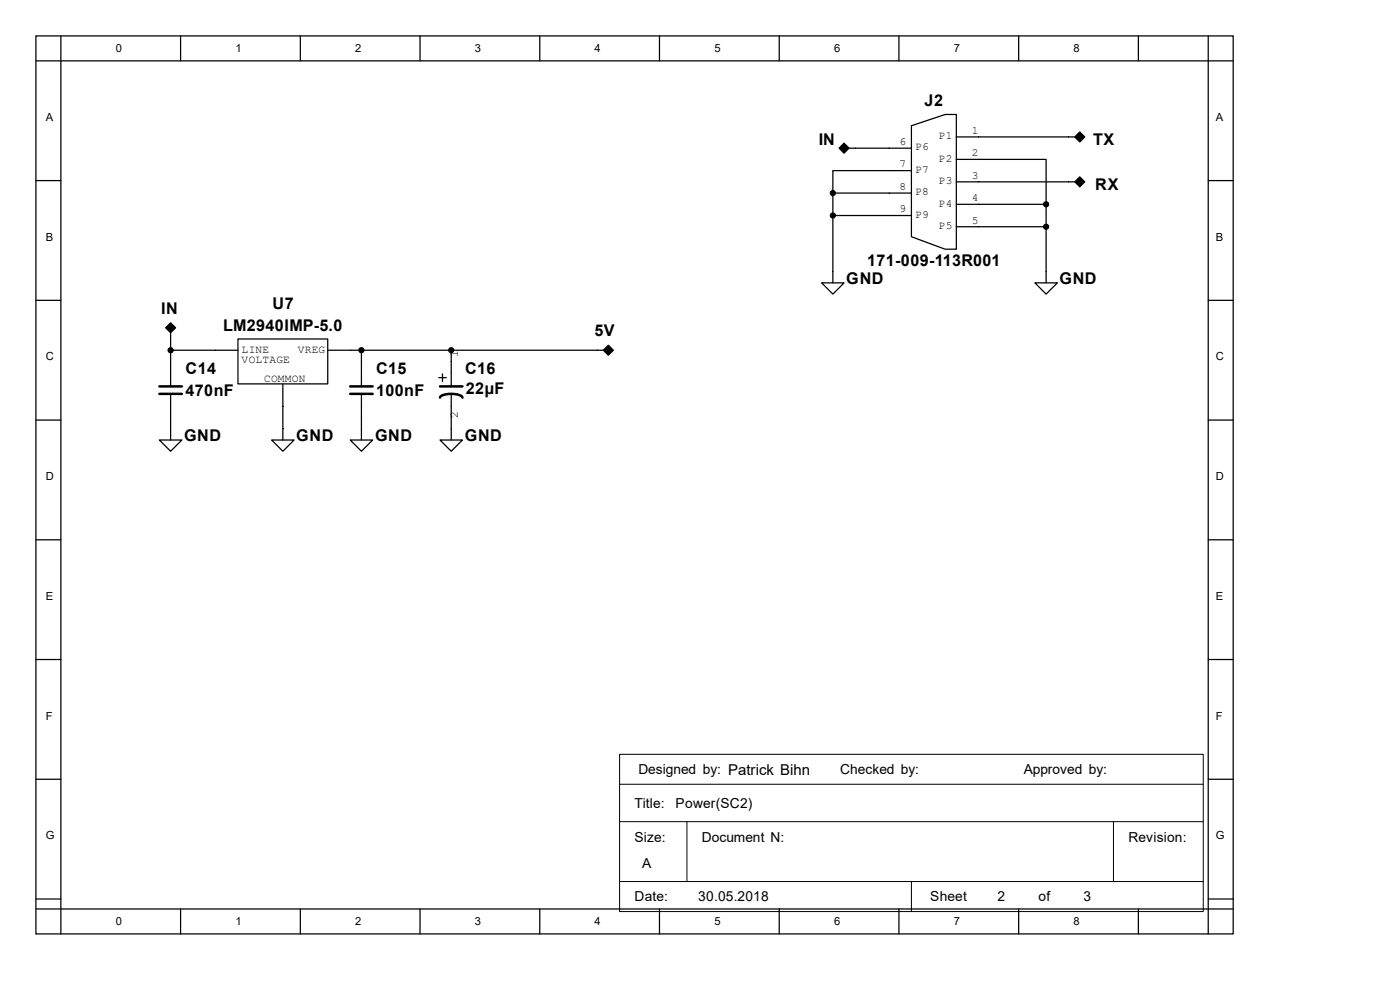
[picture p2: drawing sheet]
<svg xmlns="http://www.w3.org/2000/svg" width="297mm" height="210mm" viewBox="0 0 297 210" stroke-linecap="round" stroke-linejoin="round" font-family="sans-serif">
<g fill="none" stroke="#000" stroke-width=".26">
<path d="M7.6 7.6h254v190.5h-254zM7.6 12.9h254M12.9 7.6v190.5M38.3 7.6v5.3M63.7 7.6v5.3M89.1 7.6v5.3M114.5 7.6v5.3M139.9 7.6v5.3M165.3 7.6v5.3M190.7 7.6v5.3M216.1 7.6v5.3M241.5 7.6v5.3"/>
<path d="M256.3 7.6v190.5M7.6 38.3h5.3M179.1 30.6l.8 .8-.8 .8-.8-.8zM180.1 31.4h13.3M193.4 26.7l7.1-2.4h2.4v28.6h-2.4l-7.1-2.7zM193.4 36.2h-16.7v4.8M202.9 33.8h19v9.5M202.9 29.1h25.1M202.9 38.6h25.1M228.3 29.1l.8-.8 .8 .8-.8 .7zM229.1 37.8l.8 .8-.8 .8-.8-.8zM256.3 38.3h5.3"/>
<path d="M176.7 41h16.7M176.7 45.7h16.7M176.7 41v19M202.9 43.3h19M202.9 48.1h19M221.9 43.3v16.7M7.6 63.7h5.3M35.4 69.5l.8-.8 .8 .8-.8 .8zM36.2 70.6v11.4M36.2 74.3h14.3M50.5 71.9h19v9.5h-19zM69.5 74.3h58.5"/>
<path d="M76.7 74.3v7.7M93.9 79.3v1.6M95.7 74.3v7.7M128.3 74.3l.8-.8 .8 .8-.8 .8zM174.3 60h4.8l-2.4 2.4zM219.6 60h4.7l-2.4 2.4zM256.3 63.7h5.3M7.6 89.1h5.3M33.8 93.3h4.8l-2.4 2.4zM36.2 83.6v9.7M57.6 93.3h4.8l-2.4 2.4zM60 81.4v11.9"/>
<path d="M74.3 93.3h4.8l-2.4 2.4zM76.7 83.6v9.7M93.1 80.1h1.6M93.3 93.3h4.8l-2.4 2.4zM95.7 83.6v9.7M256.3 89.1h5.3M7.6 114.5h5.3M256.3 114.5h5.3M7.6 139.9h5.3M256.3 139.9h5.3M7.6 165.3h5.3M256.3 165.3h5.3"/>
<path d="M7.6 190.7h5.3M7.6 192.8h254M38.3 192.8v5.3M63.7 192.8v5.3M89.1 192.8v5.3M114.5 192.8v5.3M139.9 192.8v5.3M165.3 192.8v5.3M190.7 192.8v5.3M216.1 192.8v5.3M241.5 192.8v5.3M256.3 190.7h5.3"/>
</g>
<g fill="#000" stroke="#000" stroke-width=".26">
<path d="M179.1 30.4l1 1-1 1.1-1.1-1.1z" fill-rule="evenodd"/>
<path d="M229.1 28l1 1.1-1 1-1.1-1z" fill-rule="evenodd"/>
<path d="M228 38.6l1.1-1.1 1 1.1-1 1z" fill-rule="evenodd"/>
<path d="M35.1 69.5l1.1-1 1.1 1-1.1 1.1z" fill-rule="evenodd"/>
<path d="M128 74.3l1.1-1.1 1 1.1-1 1.1z" fill-rule="evenodd"/>
<circle cx="176.7" cy="41" r=".53"/>
<circle cx="176.7" cy="45.7" r=".53"/>
<circle cx="221.9" cy="48.1" r=".53"/>
<circle cx="221.9" cy="43.3" r=".53"/>
<circle cx="36.2" cy="74.3" r=".53"/>
<circle cx="76.7" cy="74.3" r=".53"/>
<circle cx="95.7" cy="74.3" r=".53"/>
</g>
<path d="M179.1 31.2l.2 .2-.2 .3-.3-.3zM228.8 29.1l.3-.3 .2 .3-.2 .2zM228.8 38.6l.3-.3 .2 .3-.2 .2zM35.9 69.5l.3-.2 .3 .2-.3 .3zM128.8 74.3l.3-.3 .2 .3-.2 .3zM131.4 160h123.9v33.4h-123.9zM131.4 174.3h123.9M131.4 166.4h123.9M145.7 174.3v12.7M236.2 174.3v12.7M131.4 187h123.9M193.4 187v6.4" fill="none" stroke="#000" stroke-width=".21"/>
<path d="M33.8 82h4.8M33.8 83.6h4.8M74.3 82h4.8M74.3 83.6h4.8M93.3 84.3a2.44 2.44 0 0 1 2.4-.7l1.2 .1a1.27 1.27 0 0 1 1.2 .6M93.3 82h4.8" fill="none" stroke="#000" stroke-width=".53"/>
<g font-size="3.4">
<text x="196.1" y="22.4">J2</text>
<text x="173.7" y="30.9">IN</text>
<text x="231.9" y="30.9">TX</text>
<text x="232.4" y="40.4">RX</text>
<text x="183.9" y="56.5">171-009-113R001</text>
<text x="57.8" y="65.5">U7</text>
<text x="179.5" y="60.2">GND</text>
<text x="224.8" y="60.2">GND</text>
<text x="34.2" y="66.6">IN</text>
<text x="47.3" y="70.3">LM2940IMP-5.0</text>
<text x="126.1" y="71.3">5V</text>
<text x="39.4" y="79.3">C14</text>
<text x="79.8" y="79.3">C15</text>
<text x="98.7" y="79.3">C16</text>
<text x="98.8" y="83.5">22µF</text>
<text x="39.4" y="84">470nF</text>
<text x="79.8" y="84">100nF</text>
<text x="39.1" y="93.6">GND</text>
<text x="62.9" y="93.6">GND</text>
<text x="79.6" y="93.6">GND</text>
<text x="98.6" y="93.6">GND</text>
</g>
<g font-size="2.9">
<text x="135.4" y="164.2">Designed by: Patrick Bihn</text>
<text x="178.3" y="164.2">Checked by:</text>
<text x="217.2" y="164.2">Approved by:</text>
<text x="134.6" y="171.4">Title:</text>
<text x="143.3" y="171.4">Power(SC2)</text>
<text x="134.6" y="178.5">Size:</text>
<text x="148.9" y="178.5">Document N:</text>
<text x="239.4" y="178.5">Revision:</text>
<text x="136.2" y="184.1">A</text>
<text x="134.6" y="191.2">Date:</text>
<text x="148.1" y="191.2">30.05.2018</text>
<text x="197.3" y="191.2">Sheet</text>
<text x="211.6" y="191.2">2</text>
<text x="220.3" y="191.2">of</text>
<text x="229.9" y="191.2">3</text>
</g>
<g font-size="2.4">
<text x="24.6" y="11.1">0</text>
<text x="50" y="11.1">1</text>
<text x="75.4" y="11.1">2</text>
<text x="100.8" y="11.1">3</text>
<text x="126.2" y="11.1">4</text>
<text x="151.6" y="11.1">5</text>
<text x="177" y="11.1">6</text>
<text x="202.4" y="11.1">7</text>
<text x="227.8" y="11.1">8</text>
<text x="9.7" y="25.7">A</text>
<text x="199.1" y="29.5">P1</text>
<text x="206.2" y="28.4">1</text>
<text x="257.9" y="25.7">A</text>
<text x="190.8" y="30.8">6</text>
<text x="190.8" y="35.5">7</text>
<text x="194.1" y="31.9">P6</text>
<text x="199.1" y="34.3">P2</text>
<text x="206.2" y="33.1">2</text>
<text x="190.8" y="40.3">8</text>
<text x="194.1" y="36.7">P7</text>
<text x="194.1" y="41.4">P8</text>
<text x="199.1" y="39.1">P3</text>
<text x="206.2" y="37.9">3</text>
<text x="190.8" y="45">9</text>
<text x="194.1" y="46.2">P9</text>
<text x="199.1" y="43.8">P4</text>
<text x="206.2" y="42.7">4</text>
<text x="206.2" y="47.5">5</text>
<text x="9.7" y="51.1">B</text>
<text x="199.1" y="48.6">P5</text>
<text x="257.9" y="51.1">B</text>
<text x="9.7" y="76.5">C</text>
<text x="51.3" y="75">LINE</text>
<text x="51.3" y="77.1">VOLTAGE</text>
<text x="63.2" y="75">VREG</text>
<text x="97.1" y="75.8" transform="rotate(-90 97.1 75.8)">1</text>
<text x="257.9" y="76.5">C</text>
<text x="56" y="81">COMMON</text>
<text x="97.1" y="88.7" transform="rotate(-90 97.1 88.7)">2</text>
<text x="9.7" y="101.9">D</text>
<text x="257.9" y="101.9">D</text>
<text x="9.7" y="127.3">E</text>
<text x="257.9" y="127.3">E</text>
<text x="9.7" y="152.7">F</text>
<text x="257.9" y="152.7">F</text>
<text x="9.7" y="178.1">G</text>
<text x="257.9" y="178.1">G</text>
<text x="24.6" y="196.3">0</text>
<text x="50" y="196.3">1</text>
<text x="75.4" y="196.3">2</text>
<text x="100.8" y="196.3">3</text>
<text x="126.2" y="196.3">4</text>
<text x="151.6" y="196.3">5</text>
<text x="177" y="196.3">6</text>
<text x="202.4" y="196.3">7</text>
<text x="227.8" y="196.3">8</text>
</g>
</svg>
